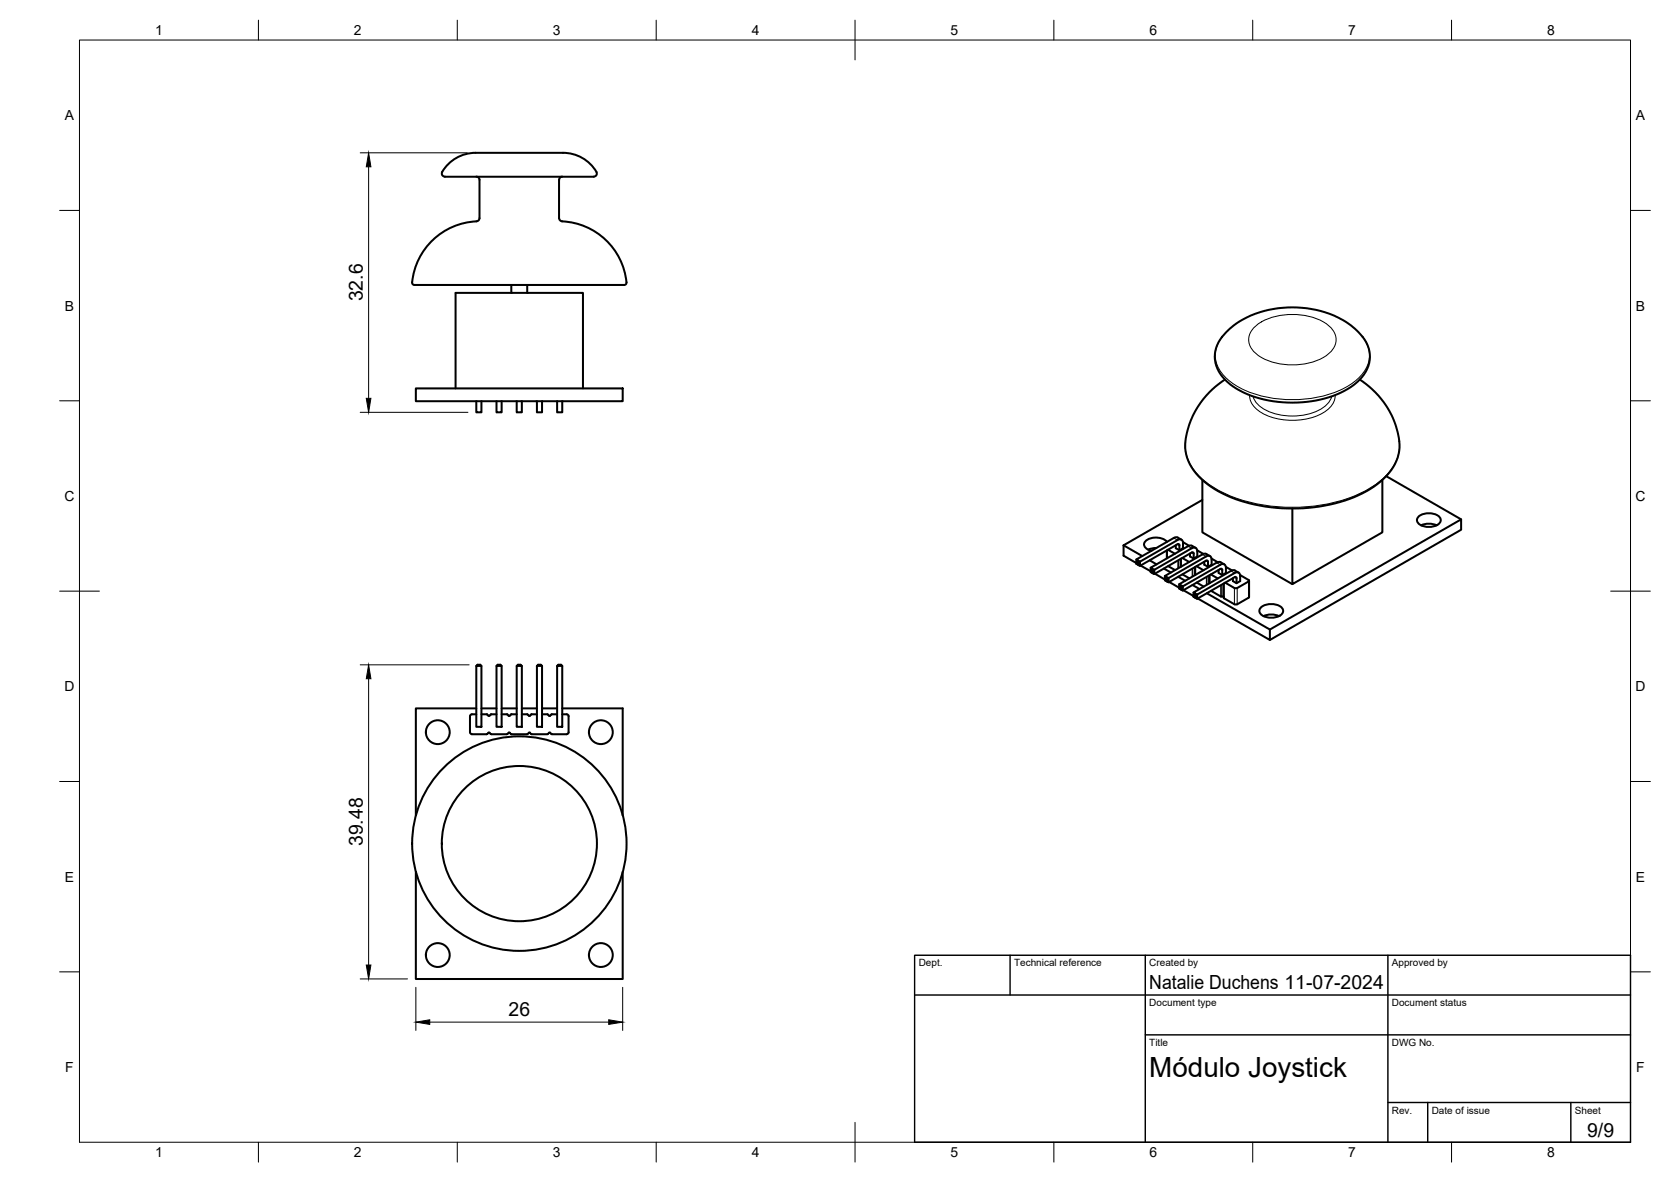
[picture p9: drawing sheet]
<svg xmlns="http://www.w3.org/2000/svg" width="420mm" height="297mm" viewBox="0 0 420 297" stroke-linecap="round" stroke-linejoin="round" font-family="sans-serif">
<!-- layer: Visible -->
<g fill="none" stroke="#000" stroke-width=".51">
<path d="M111.9 44.4h37.4M111.9 44.4l-.5-.2-.3-.7a10.4 10.4 0 0 1 10.5-5.1h18a10.5 10.5 0 0 1 10.5 5.1l-.3 .7-.5 .2M119.8 44.4a.79 .79 0 0 1 .8 .8v9.6a.83 .83 0 0 1-.8 .8 17 17 0 0 0-16.2 15.4M140.6 45.2v9.6M140.6 54.8a.83 .83 0 0 0 .7 .8 16.9 16.9 0 0 1 16.2 15.7l-.6 .3M141.4 44.4a.79 .79 0 0 0-.8 .8M103.6 71a.88 .88 0 0 0 1.3 .6h52M128.6 71.6v2M132.6 71.6v2M104.6 97.6h52v3.2h-52zM114.6 97.6v-24h32v24M308 95.4a21 21 0 0 0-10 17.2 13.7 13.7 0 0 0 7.4 10.3 41.3 41.3 0 0 0 28.9 3.9 25.5 25.5 0 0 0 15.5-8.6 11 11 0 0 0 1.3-10.7 22 22 0 0 0-9.2-12.1"/>
<path d="M308.7 83.1a24.5 24.5 0 0 1 21-5.5 19.2 19.2 0 0 1 13.8 8.4 7.9 7.9 0 0 1-2.3 10 26.3 26.3 0 0 1-18.6 5.1 23 23 0 0 1-14.6-5.7 7.9 7.9 0 0 1 .2-11.8zM119.8 100.8v2.8h1.3v-2.8M124.8 100.8v2.8h1.3v-2.8M129.9 100.8v2.8h1.3v-2.8M135 100.8v2.8h1.3v-2.8M140.1 100.8v2.8h1.3v-2.8M348.6 119.7l18.8 10.8M282.5 137v2.6l3.2 1.9M282.5 137l4.7 2.7M290.7 137.7l-2 .4M293.4 138.3v2M293.4 136.2a4.1 4.1 0 0 0-5.6 0 1.41 1.41 0 0 0 1.1 2l.6 .2"/>
<path d="M293.7 138.1l1.7 1.1M296.5 138.3l.1-1.2-.3-.4-9.7 5.5-.9-.5M297.1 135.6l-1.2-.6-.5 .1-9.7 5.5 .9 .5 9.5-5.4a.85 .85 0 0 1 1-.1 .85 .85 0 0 1 .4 .9v1.3l-1 .5-.9-.5v-.8M297.4 136.2l1.6 .9M298.7 137.3l-9.4 5.4 .9 .5 9.4-5.4a.86 .86 0 0 1 1-.1 .86 .86 0 0 1 .5 .9v1.2l-1 .6-.9-.6v-.7M298.7 137.3l.8-.2 1.2 .6M301 138.3l1.6 .9M302.3 139.3l-9.4 5.4 .9 .6 9.9-5.6a.83 .83 0 0 1 1 1M302.3 120.6v13.2l22.7 13M302.3 125.6l-19.8 11.4M302.3 139.3l.8-.2 1.1 .6M347.6 120.6v13.2l-22.6 13v-19"/>
<path d="M356.7 129.8a4.1 4.1 0 0 1 5.5 .5 1.8 1.8 0 0 1-2 2l-1.3 .1a2.53 2.53 0 0 1-2.6-1.7zM357.3 132l1.7-.4 1.2 .1 1 .3M285.7 141.1l.5 .3v.6l-.5-.3zM285.7 140.6v.5M286.2 141.4l.4-.3v1.1l-.4-.2M286.8 142.1l2.5 1.5M289.1 140.8l1.7 1M289.3 143.2l.5 .3v.5l-.5-.3zM289.3 142.7v.5M289.8 143.5l.4-.3v1.1l-.4-.3M290.4 144.2l2.5 1.4M292.7 142.9l1.7 1"/>
<path d="M292.9 145.2l.5 .3v.6l-.5-.3zM292.9 144.7v.5M293.4 145.5l.4-.2v1l-.4-.2M293.7 142.3l1.8 1M294 146.2l2.5 1.5M296.2 144.9l1.8 1.1M296.5 147.3l.5 .3v.6l-.5-.3zM296.5 146.8v.5M296.9 140.4v2M297 147.6l.4-.3v1.1l-.4-.2M297.3 140.2l1.7 1M297.3 144.3l1.8 1"/>
<path d="M297.6 148.3l2.5 1.5M299.8 147l1.8 1M300.1 149.4l.5 .3v.5l-.5-.2zM300.1 148.9v.5M300.1 140.4v-1.3l-.2-.3-9.7 5.5-.9-.6M300.5 142.5v2M300.6 149.7l.4-.3v1.1l-.4-.3M300.9 142.3l1.7 1M300.9 146.4l1.8 1M301.2 150.4l18.1 10.4v-2.6M303.2 140.9l-9.4 5.4-.9-.5M303.2 140.9h.5v1.5"/>
<path d="M303.4 149.1l15.9 9.1M304.1 144.6v2M304.5 144.4l1.7 1M304.5 148.5l2.5 1.4 .7 .1M304.6 140.4l1.6 .9M304.7 140.7v1.2l-1 .5-.9-.5v-.7M305.9 141.4l-9.4 5.4 .9 .5 9.4-5.4a.86 .86 0 0 1 1.1-.1 .86 .86 0 0 1 .4 1v1.2l-1 .5-.9-.5v-.8M306.8 143l-9.4 5.4-.9-.5M306.8 143h.5v1.5M306.9 141.3l-.4-.1-.6 .2M306.9 141.3l.9 .5M307.7 146.6v3.7"/>
<path d="M307.7 150.3l2.7 1.6M308 146.4l2.4 1.4M308.2 142.5l1.6 .8M310.4 147.8h.7M310.4 151.8h.7M310.4 145.1l-9.4 5.4-.9-.5M310.4 145l.5 .1v.2M310.4 144a.85 .85 0 0 1 1-.1 .85 .85 0 0 1 .4 .9v1.2l-.9 .6-.9-.6v-.7M310.5 143.4l.9 .5M310.5 143.4l-.4-.1-.6 .2-9.4 5.4 .9 .5 9.4-5.4M310.9 145.3v1.3M311.8 144.5l2.1 1.2 .2 .3-3 1.8"/>
<path d="M314.1 145.9l-.1 4.2-2.9 1.8M317 152.7a4.1 4.1 0 0 1 5.5 .4 1.8 1.8 0 0 1-1.9 2.1h-1.3a2.53 2.53 0 0 1-2.6-1.7zM317.7 154.8l1.1-.3 1.1-.1 1.7 .4M319.3 158.2l48.1-27.7v2.6l-48.1 27.7M119.8 178h-15.2v26.9M119.8 179.5l-1.4 .1-.2 .4M119.8 167.4h1.3v15.3h-1.3zM119.8 167.4l.3-.3h.7l.3 .3M121.1 179.5l1.4 .1M121.1 178h3.7M122.5 179.6l.4 .3 .5-.3M124.8 179.5l-1.4 .1"/>
<path d="M124.8 167.4h1.3v15.3h-1.3zM124.8 167.4l.3-.3h.7l.3 .3M126.1 178h3.8M126.1 179.5h1.3M127.5 179.5l.1 .1M127.6 179.6l.4 .3 .5-.3M129.9 179.5l-1.4 .1M129.9 167.4h1.3v15.3h-1.3zM129.9 167.4l.3-.3h.7l.3 .3M131.2 179.5l1.5 .1M131.2 178h3.8M132.7 179.6l.3 .3"/>
<path d="M133.5 179.6l-.2 .3h-.3M135 179.5l-1.4 .1M135 167.4h1.3v15.3h-1.3zM135 167.4l.3-.3h.7l.3 .3M136.3 179.5l1.5 .1M136.3 178h3.8M137.8 179.6l.4 .3 .4-.3M140.1 179.5l-1.5 .1M140.1 167.4h1.3v15.3h-1.3zM140.1 167.4l.3-.3h.7l.3 .3M141.4 178h15.2v26.9M141.4 179.5h1.1"/>
<path d="M142.5 179.5l.2 .1 .3 .4M118.2 180v4l.2 .4 4 .1 .4-.3M122.8 184.1h.3M123.1 184.2l.4 .3h3.9M127.9 184.1h.3M127.9 184.2l-.4 .3M128.2 184.2l.4 .3h3.9l.5-.3M133 184.1h.3M133.2 184.2l.3 .3M138 184.2l-.4 .3-4-.1M138.1 184.1h.2M138.3 184.2l.5 .3h3.7"/>
<path d="M143 180v4M143 184l-.3 .4-.2 .1M104.6 219.1v26.9h52v-26.9"/>
<circle cx="110.1" cy="184" r="3"/>
<circle cx="151.1" cy="184" r="3"/>
<circle cx="130.6" cy="212" r="19.5"/>
<circle cx="130.6" cy="212" r="27"/>
<circle cx="110.1" cy="240" r="3"/>
<circle cx="151.1" cy="240" r="3"/>
</g>
<!-- layer: Visible Narrow -->
<g fill="none" stroke="#000" stroke-width=".25">
<path d="M307.3 84.6a7.2 7.2 0 0 0 .8 10.2 23.5 23.5 0 0 0 15.3 5.6 26.8 26.8 0 0 0 17.4-4.7 7.7 7.7 0 0 0 3-9l-1.2-2.1M314.2 99.3a5.9 5.9 0 0 0 4.2 5.1 16.8 16.8 0 0 0 14.9-1.1 4.9 4.9 0 0 0 2.4-4M315.1 99.6a7.6 7.6 0 0 0 6 4.5 14.6 14.6 0 0 0 12.5-2.4l1-1.3 .3-.8M315.4 82.2a15.2 15.2 0 0 1 12.8-2.9 9.9 9.9 0 0 1 7.4 4.5 4.3 4.3 0 0 1-1.9 5.4 16.6 16.6 0 0 1-17.5 0 4.3 4.3 0 0 1-.8-7zM298.1 110.9a11.7 11.7 0 0 0 5.5 10.6 37.9 37.9 0 0 0 23.9 5.9 35.6 35.6 0 0 0 18.8-5.9 11.7 11.7 0 0 0 5.6-10.6M293.5 138.2v2M295.1 135.2l1 .5M296.1 136.8l.4 .3M298.7 137.3l.9 .5M299.6 138.9l.5 .2M302.3 139.3l.9 .6M296.2 140.9v2"/>
<path d="M296.3 140.8v2M296.7 140.5v2M297 140.4v2M299.8 142.9v2M299.9 142.8v2.1M300.3 142.6v2M300.6 142.5v2M303.2 140.9l.5 .3M303.3 145v2M303.5 144.9v2M303.9 144.7v2M304.2 144.5v2"/>
<path d="M305.9 141.4l.9 .5M306.8 143l.5 .3M306.9 147.1v2.8M307.1 147v2.9M307.5 146.7v3.2M307.8 146.6v3.8M309.5 143.5l.9 .5M310.4 147.8v4.1M310.4 145.1l.5 .2M311.1 147.8v4.1M313.9 146.1v4.1"/>
</g>
<!-- layer: Visible -->
<g fill="#000">
<circle cx="285.7" cy="141.7" r=".25"/>
<circle cx="289.3" cy="143.7" r=".25"/>
<circle cx="292.9" cy="145.8" r=".25"/>
<circle cx="296.5" cy="147.9" r=".25"/>
<circle cx="300.1" cy="150" r=".25"/>
</g>
<!-- layer: BORDER -->
<g fill="none" stroke="#000" stroke-width=".25">
<path d="M20 10.1h390v276.9h-390zM65 5.1v5M115 5.1v5M165 5.1v5M215 5.1v10M265 5.1v5M315 5.1v5M365 5.1v5M15 52.9h5M410 52.9h5M15 100.7h5M410 100.7h5"/>
<path d="M15 148.6h10M405 148.6h10M15 196.4h5M410 196.4h5M15 244.2h5M410 244.2h5M65 287v5M115 287v5M165 287v5M215 282.1v9.9M265 287v5M315 287v5"/>
<path d="M365 287v5"/>
</g>
<!-- layer: TITLEBLOCK -->
<path d="M230 240.1h180v46.9h-180zM230 250h180M254 240.1v9.9M288 240.1v46.9M349 240.1v46.9M288 260.1h122M349 277.1h61M359 277.1v9.9M395 277.1v9.9" fill="none" stroke="#000" stroke-width=".36"/>
<!-- layer: FD_Dimensions -->
<path d="M90.6 38.4h26.9M92.7 41.9v58.2M90.6 103.6h27.1M90.6 167.1h27.4M92.7 170.6v71.9M90.6 246h11.9M104.6 248.1v10.9M108.1 256.9h45M156.6 248.1v10.9" fill="none" stroke="#000" stroke-width=".25"/>
<path d="M92.7 38.4l.6 3.5h-1.2zM92.1 100.1h1.2l-.6 3.5zM92.7 167.1l.6 3.5h-1.2zM92.1 242.5h1.2l-.6 3.5zM104.6 256.9l3.5-.6v1.1zM153.1 256.3l3.5 .6-3.5 .5z" fill="#000" stroke="#000" stroke-width=".25"/>
<text font-size="7" x="289" y="270.6">Módulo Joystick</text>
<g font-size="4.9">
<text x="91.2" y="75.8" transform="rotate(-90 91.2 75.8)">32.6</text>
<text x="91.2" y="212.6" transform="rotate(-90 91.2 212.6)">39.48</text>
<text x="289" y="248.5">Natalie Duchens 11-07-2024</text>
<text x="127.9" y="255.4">26</text>
<text x="399.1" y="285.7">9/9</text>
</g>
<g font-size="3.5">
<text x="39" y="8.8">1</text>
<text x="89" y="8.8">2</text>
<text x="139" y="8.8">3</text>
<text x="189" y="8.8">4</text>
<text x="239" y="8.8">5</text>
<text x="289" y="8.8">6</text>
<text x="339" y="8.8">7</text>
<text x="389" y="8.8">8</text>
<text x="16.3" y="30.2">A</text>
<text x="411.3" y="30.2">A</text>
<text x="16.3" y="78">B</text>
<text x="411.3" y="78">B</text>
<text x="16.2" y="125.9">C</text>
<text x="411.2" y="125.9">C</text>
<text x="16.2" y="173.7">D</text>
<text x="411.2" y="173.7">D</text>
<text x="16.3" y="221.6">E</text>
<text x="411.3" y="221.6">E</text>
<text x="16.4" y="269.4">F</text>
<text x="411.4" y="269.4">F</text>
<text x="39" y="290.8">1</text>
<text x="89" y="290.8">2</text>
<text x="139" y="290.8">3</text>
<text x="189" y="290.8">4</text>
<text x="239" y="290.8">5</text>
<text x="289" y="290.8">6</text>
<text x="339" y="290.8">7</text>
<text x="389" y="290.8">8</text>
</g>
<g font-size="2.5">
<text x="231" y="242.9">Dept.</text>
<text x="255" y="242.9">Technical reference</text>
<text x="289" y="242.9">Created by</text>
<text x="350" y="242.9">Approved by</text>
<text x="289" y="252.8">Document type</text>
<text x="350" y="252.8">Document status</text>
<text x="289" y="262.9">Title</text>
<text x="350" y="262.9">DWG No.</text>
<text x="350" y="279.9">Rev.</text>
<text x="360" y="279.9">Date of issue</text>
<text x="396" y="279.9">Sheet</text>
</g>
</svg>
